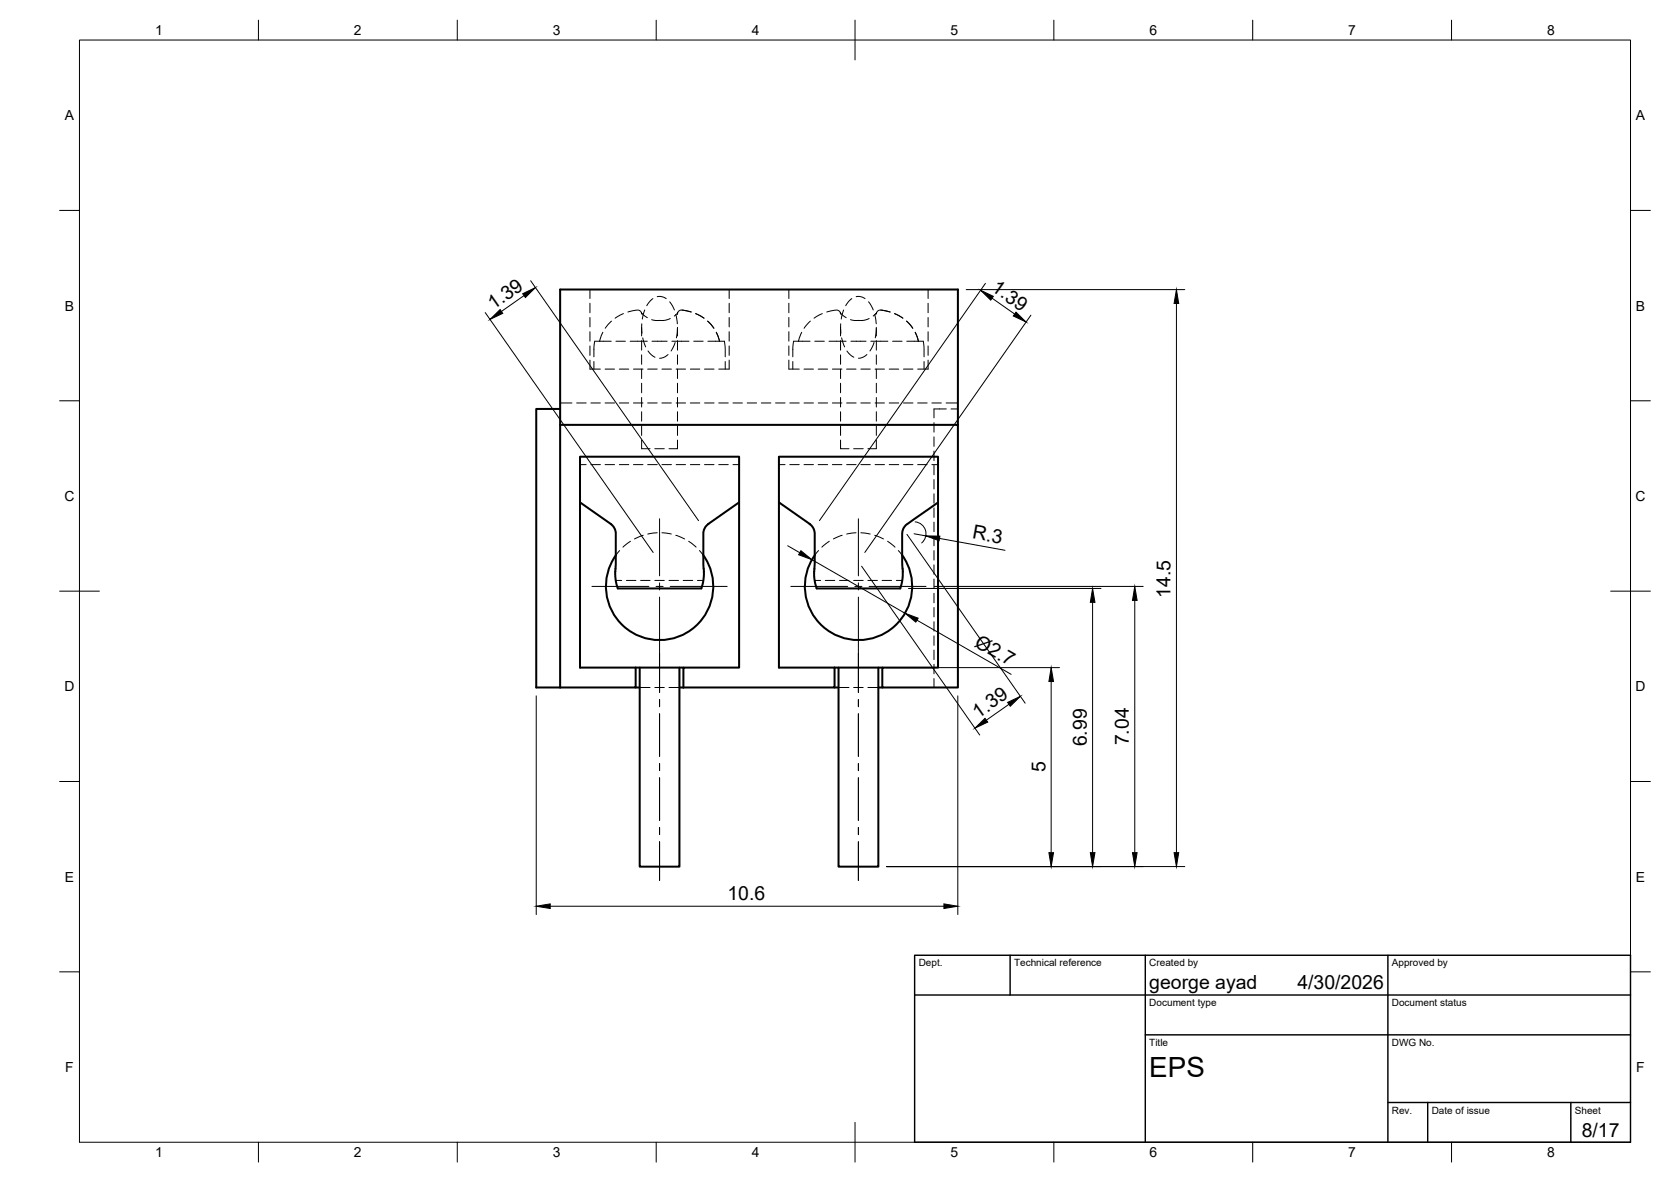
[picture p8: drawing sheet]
<svg xmlns="http://www.w3.org/2000/svg" width="420mm" height="297mm" viewBox="0 0 420 297" stroke-linecap="round" stroke-linejoin="round" font-family="sans-serif">
<!-- layer: Hidden -->
<g fill="none" stroke="#000" stroke-width=".25">
<path d="M148.3 72.8v2.2M148.3 76.2v2.4M148.3 79.8v2.4M156.8 78.8l-2.1 1.2M157.9 78.4a5.7 5.7 0 0 1 3-.3l.4 .8v-.3l1.5 1.2M162.1 77.9l-.6 2.3M164.2 75l-.6 .6-1 1.2M165.2 74.6h1.3l1 .4M168.4 75.8l1.2 2.1M169.9 79l.4 2.4M171.5 77.9l2.3 .5a5.7 5.7 0 0 0-3-.3l-.5 .8 .1-.3-.9 .8M174.9 78.8l2.1 1.2"/>
<path d="M183.3 72.8v2.2M183.3 76.2v2.4M183.3 79.8v2.4M198.4 72.8v2.2M198.4 76.2v2.4M198.4 79.8v2.4M206.8 78.8l-2.1 1.2M207.9 78.4a5.7 5.7 0 0 1 3-.3l.4 .8v-.3l1.5 1.2M212.1 77.9l-.6 2.3M214.2 75l-.6 .6-1 1.2M215.3 74.6h1.2l1 .4M218.4 75.8l1.2 2.1"/>
<path d="M219.9 79l.4 2.4M221.5 77.9l2.3 .5a5.7 5.7 0 0 0-3-.3l-.5 .8 .1-.3-.8 .8M224.9 78.8l2.1 1.2zM233.4 72.8v2.2M233.4 76.2v2.4M233.4 79.8v2.4M148.3 90.5v2.3h2.7M148.3 83.4v2.3M148.3 86.9v2.4M149.3 90.9v1.9M151.6 83.5l-.8 2.3M152.1 92.8h2.4"/>
<path d="M153.7 85.8h-4.2l-.2 3.9M153.7 80.7l-1.5 1.8M154.9 85.8h2.3M155.7 92.8h2.4M158.5 85.8h4.3M159.3 92.8h2.4M161.3 82.3v2.1M161.3 85.6v2.4M161.3 89.2v2.4M161.3 92.8v2.3M161.3 96.3v2.4M161.3 99.9v2.4"/>
<path d="M161.4 81.4v2.3M161.6 84.9l.7 2.3M162.9 92.8h2.3M162.9 88.2l.8 .9 1 .7M163.9 85.8h3.8M166.4 92.8h2.4M168 89.1l-.9 .6-1.3 .3M168.5 80l-1.7 .5h-1.9l-1-.2M168.9 85.8h4.3M169.8 86.1l-1.1 2.1M170 92.8h2.4M170.3 82.6l-.2 2.3"/>
<path d="M170.3 82.3v2.1M170.3 85.6v2.4M170.3 89.2v2.4M170.3 92.8v2.3M170.3 96.3v2.4M170.3 99.9v2.4M173.6 92.8h2.4M174.4 85.8h2.4M177.1 92.8h2.4M177.9 80.7l1.6 1.8M178 85.8h4.1l.3 3.9M180.1 83.5l.8 2.3"/>
<path d="M182.4 90.9v1.9M183.3 90.5v2.3h-2.6M183.3 83.4v2.3M183.3 86.9v2.4M198.4 90.5v2.3h2.6M198.4 83.4v2.3M198.4 86.9v2.4M199.3 90.9v1.9M201.6 83.5l-.8 2.3M202.2 92.8h2.3M203.7 85.8h-4.2l-.2 3.9M203.8 80.7l-1.6 1.8"/>
<path d="M204.9 85.8h2.4M205.7 92.8h2.4M208.4 85.8h4.3M209.3 92.8h2.4M211.3 82.3v2.1M211.3 85.6v2.4M211.3 89.2v2.4M211.3 92.8v2.3M211.3 96.3v2.4M211.3 99.9v2.4M211.4 81.4v2.3M211.6 84.9l.8 2.3"/>
<path d="M212.9 92.8h2.3M213 88.2l.8 .9 .9 .7M214 85.8h3.8M216.5 92.8h2.3M218 89.1l-.9 .6-1.2 .3M218.5 80l-1.7 .5h-1.9l-1.1-.2M218.9 85.8h4.3M219.8 86.1l-1.1 2.1M220 92.8h2.4M220.3 82.6l-.2 2.3M220.3 82.3v2.1M220.3 85.6v2.4"/>
<path d="M220.3 89.2v2.4M220.3 92.8v2.3M220.3 96.3v2.4M220.3 99.9v2.4M223.6 92.8h2.4M224.4 85.8h2.4M227.2 92.8h2.4M227.9 80.7l1.6 1.8M228 85.8h4.2l.1 3.9M230.1 83.5l.8 2.3M232.3 90.9v1.9M233.4 90.5v2.3h-2.7"/>
<path d="M233.4 83.4v2.3M233.4 86.9v2.4M140.8 101.3h3M145 101.3h2.4M145.8 116.8h1.6M148.6 116.8h2.4M148.6 101.3h2.4M152.1 116.8h2.4M152.1 101.3h2.4M155.7 116.8h2.4M155.7 101.3h2.4M159.3 116.8h2.4"/>
<path d="M159.3 101.3h2.4M161.3 110.6v2.2h2.1M161.3 103.5v2.3M161.3 107v2.4M162.9 116.8h2.3M162.9 101.3h2.3M164.7 112.8h2.3M166.4 116.8h2.4M166.4 101.3h2.4M170 116.8h2.4M170 101.3h2.4M170.3 110.6v2.2h-2.1"/>
<path d="M170.3 103.5v2.3M170.3 107v2.4M173.6 101.3h2.4M173.6 116.8h2.4M177.1 116.8h2.4M177.1 101.3h2.4M180.7 116.8h2.4M180.7 101.3h2.4M184.3 116.8h1.5M184.3 101.3h2.4M187.9 101.3h2.3M191.4 101.3h2.4"/>
<path d="M195 101.3h2.4M195.9 116.8h1.5M198.6 116.8h2.4M198.6 101.3h2.4M202.2 116.8h2.3M202.2 101.3h2.3M205.7 116.8h2.4M205.7 101.3h2.4M209.3 116.8h2.4M209.3 101.3h2.4M211.3 110.6v2.2h2.2M211.3 103.5v2.3"/>
<path d="M211.3 107v2.4M212.9 116.8h2.3M212.9 101.3h2.4M214.7 112.8h2.3M216.5 116.8h2.3M216.5 101.3h2.3M220 116.8h2.4M220 101.3h2.4M220.3 110.6v2.2h-2.1M220.3 103.5v2.3M220.3 107v2.4M223.6 116.8h2.4"/>
<path d="M223.6 101.3h2.4M227.2 116.8h2.4M227.2 101.3h2.4M230.7 116.8h2.4M230.7 101.3h2.4M234.3 116.8h1.6M234.3 101.3h2.4M234.8 106.2v2.4M234.8 109.8v2.4M234.8 113.4v2.3M234.8 116.9v2.4M237.9 101.3h3"/>
<path d="M237.9 102.8h-3.1v2.2M239.1 102.8h1.8M155.8 138.4l-1 1.1M158.5 136l-1.9 1.5M161.7 134.5l-2.2 .9M165.2 133.9l-2.3 .3M166.4 133.9l2.4 .3M169.9 134.5l2.2 .9M173.2 136l1.8 1.5M175.9 138.4l.9 1.1M205.8 138.4l-.9 1.1M208.5 136l-1.8 1.5"/>
<path d="M211.8 134.5l-2.3 .9M215.2 133.9l-2.3 .3M216.5 133.9l2.3 .3M219.9 134.5l2.2 .9M223.2 136l1.8 1.5M225.9 138.4l.9 1.1M234.8 120.5v2.4M234.8 124.1v2.4M234.8 127.6v2.4M234.8 131.2v2.4M234.8 134.8v2.4M234.8 138.4v2.3"/>
<path d="M154.8 145.9h1.5M157.5 145.9h2.4M161.1 145.9h2.3M164.7 145.9h2.3M168.2 145.9h2.4M171.8 145.9h2.4M175.4 145.9h1.4M204.8 145.9h1.5M207.5 145.9h2.4M211.1 145.9h2.4M214.7 145.9h2.3M218.2 145.9h2.4"/>
<path d="M221.8 145.9h2.4M225.4 145.9h1.5M234.8 142v2.3M234.8 145.5v2.4M234.8 149.1v2.4M234.8 152.7v2.3M234.8 156.2v2.4M234.8 159.8v2.4M160.8 172.8h2.6M164.7 172.8h2.3M168.2 172.8h2.6M210.8 172.8h2.7"/>
<path d="M214.7 172.8h2.3M218.2 172.8h2.7M234.8 163.4v2.4M234.8 166.9v2.4M234.8 170.5v2.3"/>
</g>
<!-- layer: Visible -->
<g fill="none" stroke="#000" stroke-width=".51">
<path d="M140.8 106.8h100.1v66h-19.1v-5h14.1v-53h-40v53h25.9M140.8 102.8h-6v70h6M240.9 106.8v-34h-100.1v100M145.9 126.3l7.7 5.4M153.6 131.7l.8 .8 .4 1.4-.1 10.6 .1 1.5 .5 1.9h21l.6-2.1 .1-2.2M176.8 139.5a13.5 13.5 0 0 1-10.9 21.4 13.5 13.5 0 0 1-11-21.4M178.1 131.7l-.8 .8-.5 1.4 .2 9.7M185.8 126.3l-7.7 5.4M196 126.3l7.7 5.4M203.6 131.7l.8 .9 .5 1.4-.1 8.9M226.9 139.5a13.5 13.5 0 0 1-11 21.4 13.5 13.5 0 0 1-11-21.4M235.9 126.3l-7.9 5.4-.7 .9-.5 1.5 .1 8.8"/>
<path d="M204.8 142.9l-.1 .7M227 142.9l-.1 2.7-.5 2.3h-21.1l-.5-2.5-.1-1.8M159.8 172.8h1M159.8 167.8v5h-19M160.8 167.8v50h10v-50M170.8 172.8h1M171.8 167.8h-26v-53h40v53h-14v5M209.8 172.8h1M209.8 167.8v5h-38M210.8 167.8v50h10.1v-50M220.9 172.8h.9"/>
</g>
<!-- layer: BORDER -->
<g fill="none" stroke="#000" stroke-width=".25">
<path d="M20 10.1h390v276.9h-390zM65 5.1v5M115 5.1v5M165 5.1v5M215 5.1v10M265 5.1v5M315 5.1v5M365 5.1v5M15 52.9h5M410 52.9h5M15 100.7h5M410 100.7h5"/>
<path d="M15 148.6h10M405 148.6h10M15 196.4h5M410 196.4h5M15 244.2h5M410 244.2h5M65 287v5M115 287v5M165 287v5M215 282.1v9.9M265 287v5M315 287v5"/>
<path d="M365 287v5"/>
</g>
<!-- layer: TITLEBLOCK -->
<path d="M230 240.1h180v46.9h-180zM230 250h180M254 240.1v9.9M288 240.1v46.9M349 240.1v46.9M288 260.1h122M349 277.1h61M359 277.1v9.9M395 277.1v9.9" fill="none" stroke="#000" stroke-width=".36"/>
<!-- layer: Smart Centers -->
<g fill="none" stroke="#000" stroke-width=".25">
<path d="M165.8 130.4v14.3M215.8 130.4v14.3M148.8 147.4h14.4M165 147.4h1.7M165.8 146.5v1.8M165.8 150.1v23.9M168.5 147.4h14.3M198.8 147.4h14.3M214.9 147.4h1.8M215.8 146.5v1.8M215.8 150.1v23.9M218.5 147.4h14.3"/>
<path d="M165.8 175.8v1.8M165.8 179.4v10.7M215.8 175.8v1.8M215.8 179.4v10.7M165.8 191.9v1.8M165.8 195.5v10.7M215.8 191.9v1.8M215.8 195.5v10.7M165.8 207.9v1.8M165.8 211.5v9.8M215.8 207.9v1.8M215.8 211.5v9.8"/>
</g>
<!-- layer: FD_Dimensions -->
<g fill="none" stroke="#000" stroke-width=".25">
<path d="M122 78.6l42.2 60.2M131.8 74.3l-5.7 4M133.4 70.6l42.2 60.2M242.9 72.8h55M247.8 71.2l-41.8 59.6M249.4 74.9l5.7 4M259.2 79.2l-41.8 59.6M295.8 76.3v138M198.1 137.1l3 1.8M228 134.3l29.8 42.4M229.8 134.1l3 .6M230.1 131.1a3 3 0 0 1 2.6 2.1 3 3 0 0 1-1 3.2"/>
<path d="M236.2 135.3l16.5 3M204.1 140.6l23.4 13.5M216.6 142.3l29.7 42.4M228.4 147.9h48.4M230.6 155.9l23.7 13.6M234.9 147.4h52.5M274.7 151.4v62.9M285.3 150.9v63.4M134.8 174.9v54.9M222.9 167.8h43.5M240.8 174.9v54.9M253.7 177l-5.7 4"/>
<path d="M264.3 171.3v43M222.9 217.8h75M138.3 227.7h99"/>
</g>
<g fill="#000" stroke="#000" stroke-width=".25">
<path d="M123.2 80.3l2.6-2.5 .6 .9zM131.4 73.8l3.2-1.5-2.5 2.5zM246.6 72.9l3.2 1.6-.7 .9zM255.5 78.5l2.5 2.4-3.2-1.5zM295.8 72.8l.6 3.5h-1.2zM201.4 138.4l2.7 2.2-3.3-1.2zM232.8 134.7h3.5l-.2 1.2zM227.5 154.1l3.4 1.2-.6 1zM274.7 147.9l.6 3.5h-1.1zM285.3 147.4l.6 3.5h-1.1zM253.4 176.5l3.2-1.5-2.6 2.5zM264.3 167.8l.6 3.5h-1.2z"/>
<path d="M245.1 183l2.6-2.5 .6 1zM263.7 214.3h1.2l-.6 3.5zM274.2 214.3h1.1l-.6 3.5zM284.8 214.3h1.1l-.6 3.5zM295.2 214.3h1.2l-.6 3.5zM134.8 227.7l3.5-.6v1.2zM237.3 227.1l3.5 .6-3.5 .6z"/>
</g>
<text font-size="7" x="289" y="270.6">EPS</text>
<g font-size="4.9">
<text x="124.1" y="77.9" transform="rotate(-35 124.1 77.9)">1.39</text>
<text x="249.1" y="72.9" transform="rotate(35 249.1 72.9)">1.39</text>
<text x="244.3" y="135.3" transform="rotate(10 244.3 135.3)">R.3</text>
<text x="294.3" y="150.2" transform="rotate(-90 294.3 150.2)">14.5</text>
<text x="244.8" y="162.2" transform="rotate(30 244.8 162.2)">Ø2.7</text>
<text x="246" y="180.6" transform="rotate(-35 246 180.6)">1.39</text>
<text x="273.3" y="187.6" transform="rotate(-90 273.3 187.6)">6.99</text>
<text x="283.9" y="187.3" transform="rotate(-90 283.9 187.3)">7.04</text>
<text x="262.8" y="194.1" transform="rotate(-90 262.8 194.1)">5</text>
<text x="182.9" y="226.3">10.6</text>
<text x="289" y="248.5">george ayad</text>
<text x="326.2" y="248.5">4/30/2026</text>
<text x="397.7" y="285.7">8/17</text>
</g>
<g font-size="3.5">
<text x="39" y="8.8">1</text>
<text x="89" y="8.8">2</text>
<text x="139" y="8.8">3</text>
<text x="189" y="8.8">4</text>
<text x="239" y="8.8">5</text>
<text x="289" y="8.8">6</text>
<text x="339" y="8.8">7</text>
<text x="389" y="8.8">8</text>
<text x="16.3" y="30.2">A</text>
<text x="411.3" y="30.2">A</text>
<text x="16.3" y="78">B</text>
<text x="411.3" y="78">B</text>
<text x="16.2" y="125.9">C</text>
<text x="411.2" y="125.9">C</text>
<text x="16.2" y="173.7">D</text>
<text x="411.2" y="173.7">D</text>
<text x="16.3" y="221.6">E</text>
<text x="411.3" y="221.6">E</text>
<text x="16.4" y="269.4">F</text>
<text x="411.4" y="269.4">F</text>
<text x="39" y="290.8">1</text>
<text x="89" y="290.8">2</text>
<text x="139" y="290.8">3</text>
<text x="189" y="290.8">4</text>
<text x="239" y="290.8">5</text>
<text x="289" y="290.8">6</text>
<text x="339" y="290.8">7</text>
<text x="389" y="290.8">8</text>
</g>
<g font-size="2.5">
<text x="231" y="242.9">Dept.</text>
<text x="255" y="242.9">Technical reference</text>
<text x="289" y="242.9">Created by</text>
<text x="350" y="242.9">Approved by</text>
<text x="289" y="252.8">Document type</text>
<text x="350" y="252.8">Document status</text>
<text x="289" y="262.9">Title</text>
<text x="350" y="262.9">DWG No.</text>
<text x="350" y="279.9">Rev.</text>
<text x="360" y="279.9">Date of issue</text>
<text x="396" y="279.9">Sheet</text>
</g>
</svg>
